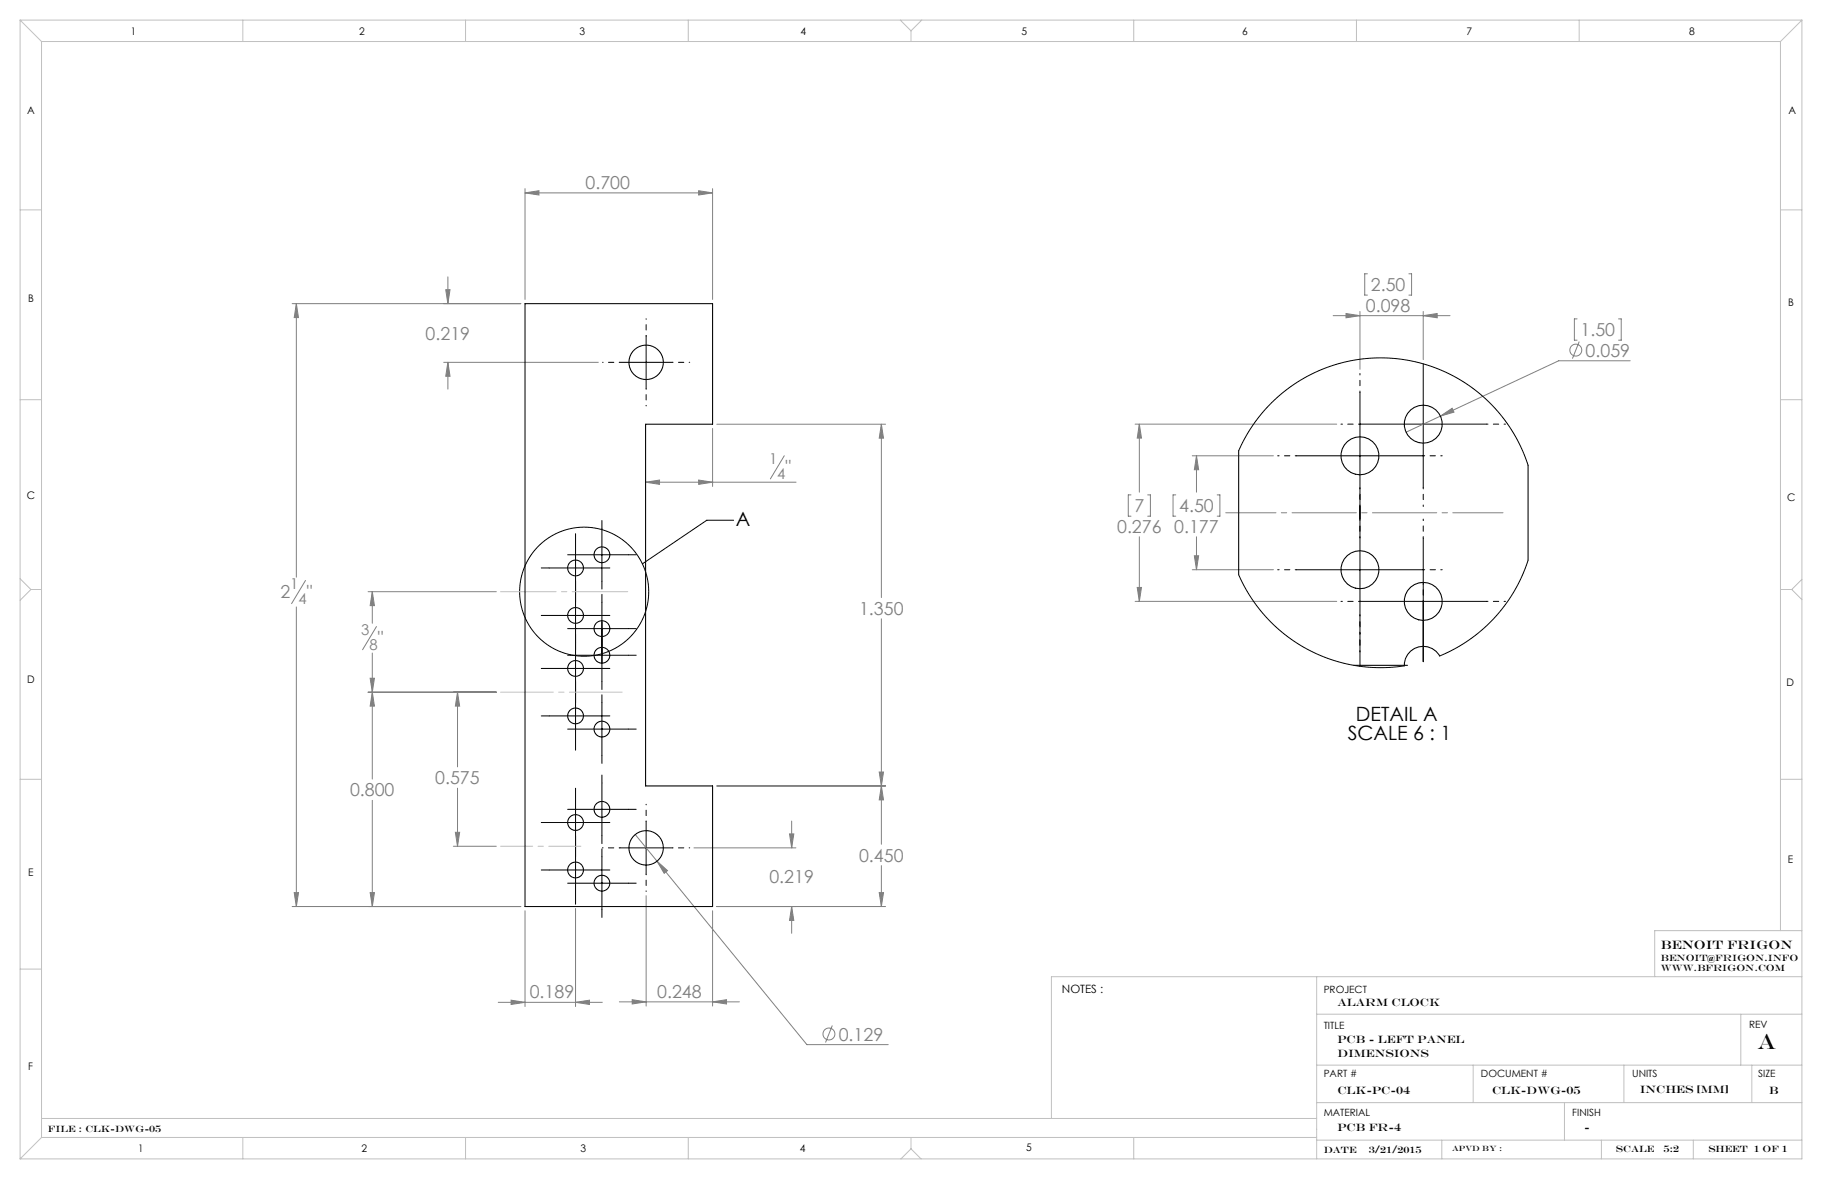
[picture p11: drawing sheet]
<svg xmlns="http://www.w3.org/2000/svg" width="432mm" height="279mm" viewBox="0 0 432 279" stroke-linecap="round" stroke-linejoin="round" font-family="sans-serif">
<g fill="none" stroke="#808080" stroke-width=".24">
<path d="M124.4 45.7l3.3-.5v1zM124.4 44.7v26.3M124.4 45.7h44.5M165.6 45.2l3.3 .5-3.3 .5zM168.9 44.7v26.3M69.2 72h54.2M70.2 72l.5 3.3h-1zM70.2 72v64.8M105.6 68.7h1.1l-.6 3.3zM106.1 65.6v6.4M315.9 74.8h27.7M319 74.3l3.3 .5-3.3 .5z"/>
<path d="M322.3 73.8v13.7M324.1 64.9h-.7v5h.7M333.9 64.9h.6v5h-.6M337.3 74.8l3.3-.5v1zM337.3 73.8v11.4M373.8 75.6h-.7v5h.7M383.6 75.6h.6v5h-.6M105.1 85.9h36.7M106.1 85.9l.6 3.3h-1.1zM106.1 85.9v6.3M341.4 98.6l2.7-1.9 .5 1zM374.3 81l-1.7 4"/>
<path d="M386.3 85.5h-16.9l-36.2 16.9M153 114.3l3.3-.5v1zM153 114.3h35.7M165.6 113.8l3.3 .5-3.3 .5zM168.9 101.5v13.8M169.9 100.5h40M185.9 108l-3.3 5.5M208.9 100.5l.5 3.3h-1zM208.9 100.5v41.1M268 117.3h-.6v5h.6M269 100.5h47.8M270 100.5l.5 3.3h-1z"/>
<path d="M270 100.5v16.1M272 117.3h.6v5h-.6M278.6 117.3h-.6v5h.6M282.6 108h19.2M283.6 108l.5 3.3h-1.1zM283.6 108v8.6M288.5 117.3h.6v5h-.6M72.4 137.6l-3.3 5.5M269.5 139.2h1l-.5 3.3zM270 127.2v15.3M282.6 135h19.2M283 131.7h1.1l-.5 3.3z"/>
<path d="M283.6 127.2v7.8M70.2 143.8v71M87.2 140.2h30.4M88.2 140.2v7.5M88.2 154.8v29.8M88.2 140.2l.5 3.3h-1zM89.2 148.5l-3.3 5.5M208.9 146.7v53.4M269 142.5h47.8M87.2 164h30.4M87.7 160.7h1l-.5 3.3zM88.2 164l.5 3.3h-1z"/>
<path d="M108.4 164v17.7M108.4 164l.5 3.3h-1zM88.2 189.7v25.1M107.9 197.2h1l-.5 3.3zM108.4 186.8v13.7M150.5 197.8l5.2 6.3M169.9 186.3h40M187.1 197.6h1l-.5 3.3zM187.6 194.6v6.3M208.4 183h1l-.5 3.3zM208.9 186.3l.5 3.3h-1zM69.7 211.5h1l-.5 3.3z"/>
<path d="M87.7 211.5h1l-.5 3.3zM107.4 200.5h10.2M123.4 214.8h-54.2M124.4 215.8v22.7M136.4 215.3v23.2M153.1 212.3v26.1M155.7 204.1l2.5 2.2-.8 .7zM155.7 204.1l35.5 43.5h19.3M164.5 200.9h24.1M168.9 215.8v22.6M169.9 214.8h40M187.6 214.8l.5 3.3h-1z"/>
<path d="M187.6 214.8v6.4M208.4 211.5h1l-.5 3.3zM208.9 205.1v9.7M118.1 237.5h24.7M121.1 237l3.3 .5-3.3 .5zM136.4 237.5l3.3-.5v1zM146.8 237.4h28.4M149.8 236.9l3.3 .5-3.3 .5zM168.9 237.4l3.3-.5v1zM197.3 243l-1.7 4.1"/>
<circle cx="373.5" cy="83" r="1.41"/>
<circle cx="196.4" cy="245" r="1.41"/>
</g>
<g fill="none" stroke="#000" stroke-width=".24">
<path d="M153.1 79.6v12.5M146.9 85.9h12.5M322.3 93v57M337.3 86.2v29.3M307.3 108h30M322.3 100.5h30M130.2 134.6h12.5M136.4 131.5h12.5M136.4 128.3v23.8M142.7 125.2v12.5M173.9 123.3h-6.4l-15.3 10.3M307.3 135h30"/>
<path d="M337.3 127.5v29.3M130.2 145.8h12.5M130.2 158.4h12.5M136.4 149h12.5M136.4 152.2v23.7M136.4 155.3h12.5M142.7 142.7v18.8M322.3 142.5h30M322.3 150.2v7.7M322.3 157.7h11.3M130.2 169.7h12.5M136.4 172.8h12.5"/>
<path d="M142.7 166.5v12.5M130.2 194.9h12.5M136.4 188.7v23.7M136.4 191.8h12.5M142.7 185.5v12.5M153.1 194.7v12.5M130.2 206.2h12.5M136.4 209.3h12.5M142.7 203v12.5M146.9 200.9h12.5"/>
<circle cx="138.4" cy="140.2" r="15.3"/>
</g>
<g fill="none" stroke="#000" stroke-width=".24" stroke-dasharray="15.2 1.3 1.3 1.3" stroke-dashoffset="14.9">
<path d="M322.3 93v-4.5M307.3 108h-4.5M322.3 100.5h-4.5M337.3 115.5v4.5M337.3 108h4.5M352.3 100.5h4.5M307.3 135h-4.5M322.3 120v-4.5M322.3 123v4.5M337.3 127.5v-4.5M337.3 135h4.5M322.3 142.5h-4.5"/>
<path d="M322.3 150v4.5M322.3 150.2v-4.5M337.3 142.7v-4.5M352.3 142.5h4.5"/>
</g>
<g fill="none" stroke="#000" stroke-width=".24" stroke-dasharray="15.2 1.3 1.3 1.3">
<path d="M130.2 134.6h-1.9M136.4 131.5h-1.9M136.4 139.6v-1.9M136.4 128.3v-1.8M142.7 125.2v-1.9M142.7 137.7v1.9M142.7 134.6h1.8M148.9 131.5h1.9M130.2 145.8h-1.9M130.2 158.4h-1.9M136.4 149h-1.9M136.4 152.1v1.9"/>
<path d="M136.4 140.8v1.9M136.4 155.3h-1.9M136.4 152.2v-1.9M142.7 142.7v-1.9M142.7 155.2v1.9M142.7 145.8h1.8M142.7 149v-1.8M142.7 158.4h1.8M148.9 149h1.9M148.9 155.3h1.9M322.3 157.7h-1.5M130.2 169.7h-1.9"/>
<path d="M136.4 172.8h-1.9M136.4 163.4v-1.9M136.4 175.9v1.9M136.4 164.7v1.8M142.7 166.5v-1.8M142.7 179v1.9M142.7 161.5v1.9M142.7 169.7h1.8M148.9 172.8h1.9M130.2 194.9h-1.9M136.4 191.8h-1.9M136.4 199.9v-1.9"/>
<path d="M136.4 188.7v-1.9M142.7 185.5v-1.8M142.7 198v1.9M142.7 194.9h1.8M148.9 191.8h1.9M130.2 206.2h-1.9M136.4 209.3h-1.9M136.4 212.4v1.9M136.4 201.2v1.8M142.7 203v-1.8M142.7 215.5v1.9M142.7 206.2h1.8"/>
<path d="M148.9 209.3h1.9"/>
</g>
<path d="M153.1 79.6v-4.1M146.9 85.9h-4.1M153.1 92.1v4.1M159.4 85.9h4.1M153.1 194.7v-4.1M146.9 200.9h-4.1M153.1 207.2v4.1M159.4 200.9h4.1" fill="none" stroke="#000" stroke-width=".24" stroke-dasharray="15.2 1.3 1.3 1.3" stroke-dashoffset="15.1"/>
<path d="M356.2 121.5h-65.7" fill="none" stroke="#808080" stroke-width=".24" stroke-dasharray="15.2 1.3 1.3 1.3" stroke-dashoffset="3.3"/>
<path d="M118.6 200.5h19.1" fill="none" stroke="#c0c0c0" stroke-width=".24" stroke-dasharray="15.2 1.3 1.3 1.3" stroke-dashoffset="7.6"/>
<path d="M118.6 164h28.8" fill="none" stroke="#c0c0c0" stroke-width=".24" stroke-dasharray="15.2 1.3 1.3 1.3" stroke-dashoffset="2.7"/>
<path d="M118.6 140.2h30.2" fill="none" stroke="#c0c0c0" stroke-width=".24" stroke-dasharray="15.2 1.3 1.3 1.3" stroke-dashoffset="2.1"/>
<g fill="none" stroke="#c0c0c0" stroke-width=".24">
<path d="M4.8 4.8l5 5M4.8 4.8h422.2M4.8 4.8v269.8M9.8 9.8h412.2M9.8 9.8v259.8M57.5 4.8v5M110.3 4.8v5M163.1 4.8v5M213.4 4.8l2.5 2.5M215.9 7.3v2.5M218.4 4.8l-2.5 2.5M268.7 4.8v5"/>
<path d="M321.5 4.8v5M374.3 4.8v5M422 9.8v210.7M427 4.8l-5 5M427 4.8v269.8h-422.2M4.8 49.7h5M422 49.7h5M4.8 94.7h5M422 94.7h5M4.8 137.1l2.5 2.6M7.3 139.7l-2.5 2.6M7.3 139.7h2.5"/>
<path d="M422 139.7h2.6M424.6 139.7l2.4 2.4M427 137.3l-2.4 2.4M4.8 184.7h5M422 184.7h5M4.8 229.7h5M312 231.5v43.1M427 231.5h-177.8v33.6M427 220.5h-34.8v11M312 240.3h115M312 252.4h115M349.1 252.4v8.9"/>
<path d="M384.9 252.4v8.9M412.6 240.3v12.1M415.2 252.4v8.9M9.8 265.1h302.2M9.8 269.6l-5 5M9.8 269.6h302.2M57.5 269.6v5M110.3 269.6v5M163.1 269.6v5M215.9 272.2l-2.4 2.4M215.9 272.2l2.4 2.4M215.9 269.6v2.6"/>
<path d="M268.7 269.6v5M312 270.2h115M312 261.3h115M341.7 270.2v4.4M370.8 261.3v8.9M379.5 270.2v4.4M401.3 270.2v4.4"/>
</g>
<g fill="#808080">
<path d="M87.7 211.5h1l-.5 3.3zM88.2 164l.5 3.3h-1zM87.7 160.7h1l-.5 3.3zM88.2 140.2l.5 3.3h-1zM108.4 164l.5 3.3h-1zM107.9 197.2h1l-.5 3.3z"/>
<path d="M136.4 237.5l3.3-.5v1zM121.1 237l3.3 .5-3.3 .5zM149.8 236.9l3.3 .5-3.3 .5zM168.9 237.4l3.3-.5v1zM70.2 72l.5 3.3h-1zM69.7 211.5h1l-.5 3.3zM124.4 45.7l3.3-.5v1zM165.6 45.2l3.3 .5-3.3 .5zM106.1 85.9l.6 3.3h-1.1zM105.6 68.7h1.1l-.6 3.3zM187.6 214.8l.5 3.3h-1zM187.1 197.6h1l-.5 3.3zM155.7 204.1l1.7 2.9 .8-.7zM153 114.3l3.3-.5v1zM165.6 113.8l3.3 .5-3.3 .5zM208.4 183h1l-.5 3.3zM208.9 100.5l.5 3.3h-1zM208.4 211.5h1l-.5 3.3zM208.9 186.3l.5 3.3h-1zM337.3 74.8l3.3-.5v1zM319 74.3l3.3 .5-3.3 .5zM283.6 108l.5 3.3h-1.1zM283 131.7h1.1l-.5 3.3zM269.5 139.2h1l-.5 3.3zM270 100.5l.5 3.3h-1zM341.4 98.6l3.2-.9-.5-1z"/>
</g>
<g fill="none" stroke="#000" stroke-width=".25">
<path d="M124.4 72h44.5v28.5h-15.9v85.8h15.9v28.5h-44.5zM293.6 106.8v29.4M362.1 110.2v22.6M341.2 155.5a4.5 4.5 0 0 0-5.1-2.2 4.5 4.5 0 0 0-3.3 4.5"/>
<circle cx="153.1" cy="85.9" r="4.1"/>
<circle cx="322.3" cy="108" r="4.5"/>
<circle cx="337.3" cy="100.5" r="4.5"/>
<circle cx="136.4" cy="134.6" r="1.87"/>
<circle cx="142.7" cy="131.5" r="1.88"/>
<circle cx="322.3" cy="135" r="4.5"/>
<circle cx="136.4" cy="158.4" r="1.87"/>
<circle cx="136.4" cy="145.8" r="1.87"/>
<circle cx="142.7" cy="155.3" r="1.88"/>
<circle cx="142.7" cy="149" r="1.88"/>
<circle cx="337.3" cy="142.5" r="4.5"/>
<circle cx="136.4" cy="169.7" r="1.87"/>
<circle cx="142.7" cy="172.8" r="1.88"/>
<circle cx="136.4" cy="194.9" r="1.87"/>
<circle cx="142.7" cy="191.8" r="1.88"/>
<circle cx="136.4" cy="206.2" r="1.87"/>
<circle cx="142.7" cy="209.3" r="1.88"/>
<circle cx="153.1" cy="200.9" r="4.1"/>
</g>
<path d="M293.6 106.8l2.4-4.7 3.4-4.5 4-4 4.5-3.3 5-2.6 5.1-1.7 5.3-1 5.6-.2 5.3 .7 5.4 1.5 5.2 2.3 4.7 3 4 3.6 3.6 4.3 2.9 4.8 2.1 5.2M293.6 136.2l1.3 2.7 1.6 2.8 1.8 2.4 1.9 2.3 2.1 2.1 2.2 1.9 2.4 1.7 2.6 1.6 2.6 1.3 2.8 1.1 2.8 .9 3.2 .7 2.9 .4 3 .1 3-.1 3-.3M362.1 132.8l-1.4 3.7-1.7 3.4-2.1 3.2-2.7 3.3-2.7 2.7-3.3 2.5-3.3 2.1-3.7 1.8" fill="none" stroke="#000" stroke-width=".24"/>
<text font-size="5.1" x="416.5" y="248.6">A</text>
<g font-size="4.7">
<text x="174.4" y="124.6">A</text>
<text x="321.3" y="170.9">DETAIL A</text>
<text x="319.4" y="175.4">SCALE 6 : 1</text>
</g>
<g font-size="4.2" fill="#808080">
<text x="138.8" y="44.8">0.700</text>
<text x="324.9" y="69">2.50</text>
<text x="323.7" y="73.9">0.098</text>
<text x="100.9" y="80.6">0.219</text>
<text x="374.6" y="79.7">1.50</text>
<text x="375.8" y="84.6">0.059</text>
<text x="186.2" y="112.2">&quot;</text>
<text x="268.8" y="121.4">7</text>
<text x="279.5" y="121.4">4.50</text>
<text x="264.7" y="126.3">0.276</text>
<text x="278.3" y="126.3">0.177</text>
<text x="66.5" y="141.7">2</text>
<text x="72.7" y="141.7">&quot;</text>
<text x="203.6" y="145.7">1.350</text>
<text x="89.5" y="152.7">&quot;</text>
<text x="103.2" y="185.9">0.575</text>
<text x="83" y="188.7">0.800</text>
<text x="182.3" y="209.3">0.219</text>
<text x="203.6" y="204.2">0.450</text>
<text x="125.6" y="236.6">0.189</text>
<text x="155.8" y="236.5">0.248</text>
<text x="198.8" y="246.6">0.129</text>
</g>
<g font-size="3.5" fill="#808080">
<text x="182.3" y="110">1</text>
<text x="184.2" y="113.5">4</text>
<text x="68.8" y="139.5">1</text>
<text x="70.7" y="143.1">4</text>
<text x="85.6" y="150.5">3</text>
<text x="87.6" y="154">8</text>
</g>
<text font-size="2.9" x="393.6" y="225">BENOIT FRIGON</text>
<text font-size="2.7" x="251.7" y="235.2">NOTES :</text>
<g font-size="2.6">
<text x="317" y="238.3">Alarm Clock</text>
<text x="317" y="247.1">PCB - Left panel</text>
<text x="317" y="250.4">Dimensions</text>
<text x="317" y="259.3">CLK-PC-04</text>
<text x="353.6" y="259.3">CLK-DWG-05</text>
<text x="388.6" y="259.1">INCHES [MM]</text>
<text x="419.3" y="259.2">B</text>
<text x="317" y="267.9">PCB FR-4</text>
<text x="375.5" y="267.9">-</text>
</g>
<g font-size="2.5">
<text x="31" y="8.2">1</text>
<text x="85.1" y="8.2">2</text>
<text x="137.3" y="8.2">3</text>
<text x="189.7" y="8.2">4</text>
<text x="242.1" y="8.2">5</text>
<text x="294.4" y="8.2">6</text>
<text x="347.6" y="8.2">7</text>
<text x="400.3" y="8.2">8</text>
<text x="6.4" y="27">A</text>
<text x="423.8" y="27">A</text>
<text x="6.7" y="71.5">B</text>
<text x="423.8" y="72.5">B</text>
<text x="6.4" y="118.4">C</text>
<text x="423.5" y="118.6">C</text>
<text x="6.5" y="161.8">D</text>
<text x="423.4" y="162.7">D</text>
<text x="6.7" y="207.6">E</text>
<text x="423.7" y="204.6">E</text>
<text x="6.7" y="253.5">F</text>
<text x="32.7" y="273">1</text>
<text x="85.7" y="273">2</text>
<text x="137.6" y="273">3</text>
<text x="189.5" y="273">4</text>
<text x="243.2" y="272.9">5</text>
</g>
<g font-size="2.4">
<text x="313.7" y="235.2">PROJECT</text>
<text x="313.7" y="243.7">TITLE</text>
<text x="414.5" y="243.6">REV</text>
<text x="313.7" y="255.3">PART #</text>
<text x="351" y="255.3">DOCUMENT #</text>
<text x="386.8" y="255.3">UNITS</text>
<text x="416.7" y="255.3">SIZE</text>
<text x="313.7" y="264.6">MATERIAL</text>
<text x="372.6" y="264.6">FINISH</text>
</g>
<g font-size="2.2">
<text x="393.6" y="227.7">benoit@frigon.info</text>
<text x="393.6" y="230.2">www.bfrigon.com</text>
<text x="11.4" y="268.3">File : clk-dwg-05</text>
<text x="313.7" y="273.2">DATE</text>
<text x="324.4" y="273.2">3/21/2015</text>
<text x="383" y="273">SCALE</text>
<text x="394.2" y="273">5:2</text>
<text x="404.9" y="273">SHEET 1 OF 1</text>
</g>
<text font-size="1.8" x="344.1" y="272.8">APVD BY :</text>
</svg>
